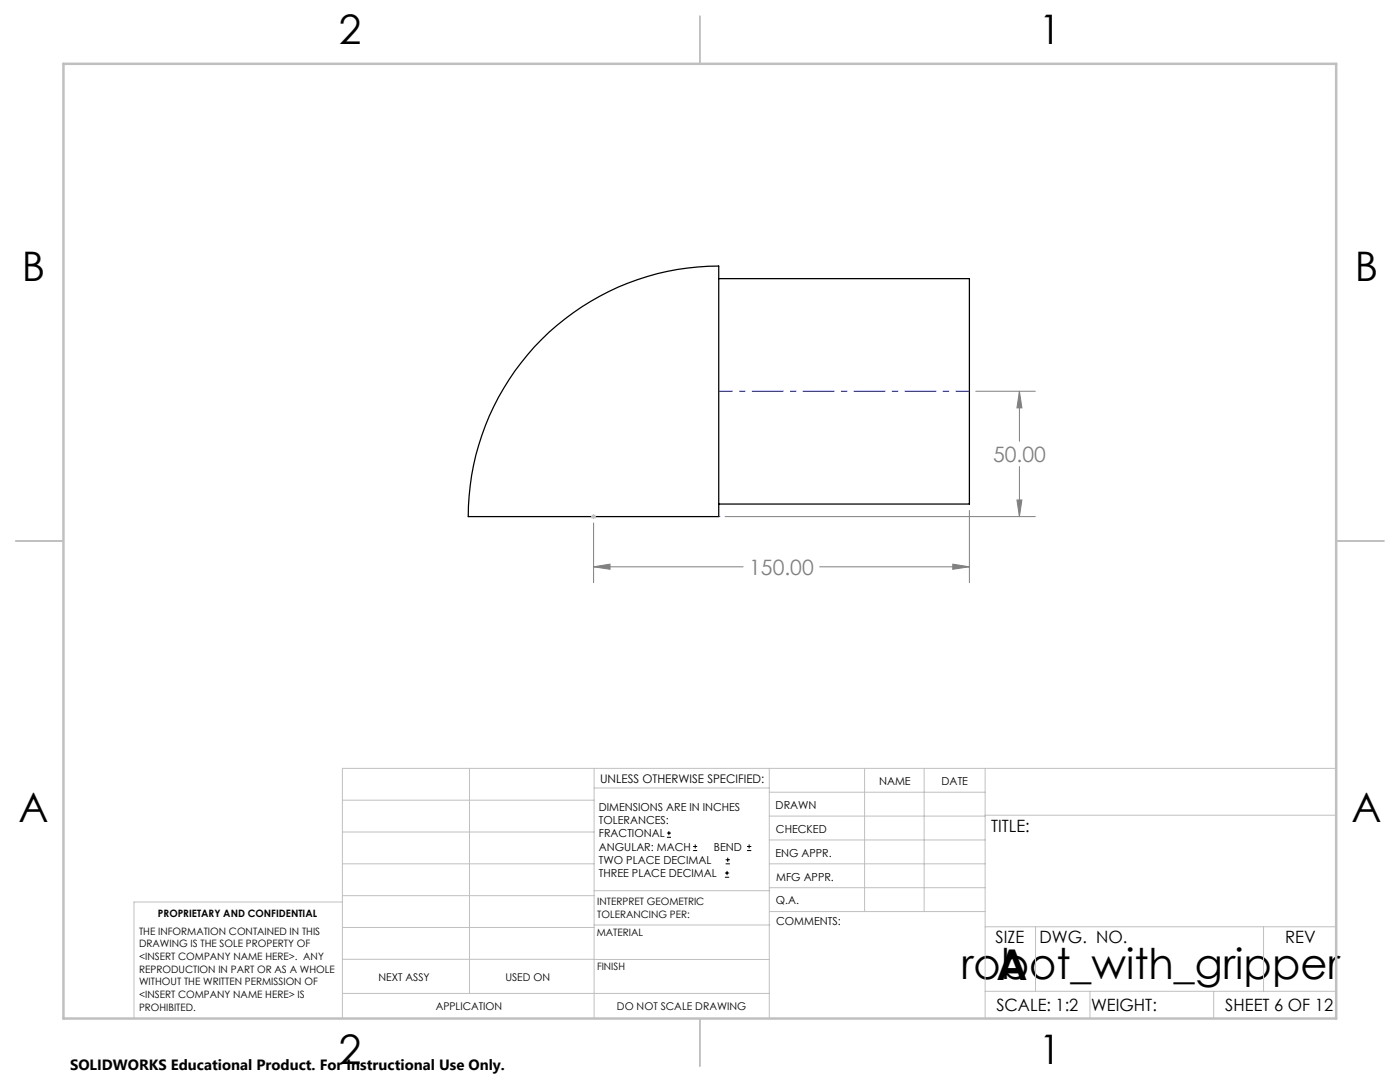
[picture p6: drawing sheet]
<svg xmlns="http://www.w3.org/2000/svg" width="279mm" height="216mm" viewBox="0 0 279 216" stroke-linecap="round" stroke-linejoin="round" font-family="sans-serif">
<path d="M143.4 55.6h50.1v45h-50.1M108.1 67.7a49.8 49.8 0 0 1 35.3-14.6v50h-49.9a49.8 49.8 0 0 1 14.6-35.4z" fill="none" stroke="#000" stroke-width=".25"/>
<g fill="none" stroke="#000" stroke-width=".2">
<path d="M133.1 167.1h.8M133.1 166.2h.8M133.5 165.8v.9M138.3 169.7h.8M138.3 168.9h.8M138.7 168.5v.8M144.7 175h.8M144.7 174.2h.8M144.8 172.4h.9M144.8 171.6h.9M145.1 173.8v.8M145.2 171.1v.9"/>
<path d="M149.1 169.7h.8M149.1 168.9h.8M149.5 168.5v.8"/>
</g>
<path d="M194.7 78.1h11.9M203.4 78.1l.5 3.3h-.9zM203.4 78.1v10M203 99.8h.9l-.5 3.3zM203.4 93.1v10M118.5 113.1l3.2-.5v1zM118.5 104.4v11.9M118.5 113.1h29.8M144.7 103.1h61.9M163.6 113.1h29.9M190.1 112.6l3.4 .5-3.4 .5zM193.5 101.8v14.5" fill="none" stroke="#808080" stroke-width=".2"/>
<g fill="none" stroke="#c0c0c0" stroke-width=".2">
<path d="M117.9 103.1h1.1M118.1 102.7l.7 .7M118.5 102.6v1M118.8 102.7l-.7 .7M68.3 159.7h50.3M93.7 153.3v44.9M118.6 153.3v49.9M118.6 157.2h34.9M153.5 153.3v49.9M153.5 158.1h43.1M172.5 153.3v28.6M184.4 153.3v28.6"/>
<path d="M196.6 153.3v49.9M266.7 153.3h-198.4v49.9M68.3 178.7h50.3M68.3 172.4h50.3M68.3 166h50.3M68.3 180h-41.6v23.2M118.6 177.7h35M153.5 167.6h43.1M153.5 162.8h43.1M153.5 172.4h43.1M153.5 177.1h43.1M196.6 162.7h70.1"/>
<path d="M68.3 198.2h85.2M68.3 191.4l85.2 .1M68.3 185.1h50.3M118.6 184.6h35M153.6 181.9h43M196.6 197.8h70.1M196.6 184.9h70.1M206.7 184.9v12.9M217.5 197.8v5.4M242.2 197.8v5.4M252.2 184.9v12.9"/>
</g>
<path d="M143.5 103.1h.1" fill="none" stroke="#00f" stroke-width=".2" stroke-dasharray="6.3 1.3 1.3 1.3"/>
<path d="M193.5 78.1h-50" fill="none" stroke="#00f" stroke-width=".2" stroke-dasharray="6.3 1.3 1.3 1.3" stroke-dashoffset="3.6" stroke-linecap="butt"/>
<path d="M139.7 3.2v9.5M3.1 107.9h9.6M266.7 107.9h9.5M139.7 203.2v9.6" fill="none" stroke="#c0c0c0" stroke-width=".25"/>
<path d="M12.7 12.7h254v190.5h-254z" fill="none" stroke="#c0c0c0" stroke-width=".5"/>
<g fill="#808080">
<path d="M203.4 78.1l.5 3.3h-.9zM203 99.8h.9l-.5 3.3z"/>
<path d="M118.5 113.1l3.2-.5v1zM190.1 112.6l3.4 .5-3.4 .5z"/>
</g>
<g font-size="8.5">
<text x="191.8" y="195.4">robot_with_gripper</text>
<text x="198.9" y="195.5">A</text>
</g>
<g font-size="8.1">
<text x="67.6" y="8.9">2</text>
<text x="207.3" y="8.9">1</text>
<text x="4.4" y="56.2">B</text>
<text x="270.4" y="56.2">B</text>
<text x="3.7" y="164.1">A</text>
<text x="269.7" y="164.1">A</text>
<text x="67.6" y="212.4">2</text>
<text x="207.3" y="212.4">1</text>
</g>
<g font-size="4.2" fill="#808080">
<text x="198.2" y="92.2">50.00</text>
<text x="149.5" y="114.7">150.00</text>
</g>
<g font-size="3.4">
<text x="197.8" y="166">TITLE:</text>
<text x="198.7" y="188.1">SIZE</text>
<text x="207.5" y="188.1">DWG. NO.</text>
<text x="256.5" y="188.2">REV</text>
<text x="198.8" y="201.7">SCALE: 1:2</text>
<text x="217.7" y="201.8">WEIGHT:</text>
<text x="244.5" y="201.7">SHEET 6 OF 12</text>
</g>
<text font-size="3" x="14" y="213.5">SOLIDWORKS Educational Product. For Instructional Use Only.</text>
<text font-size="2.4" x="119.8" y="156.2">UNLESS OTHERWISE SPECIFIED:</text>
<g font-size="2.2">
<text x="119.5" y="161.8">DIMENSIONS ARE IN INCHES</text>
<text x="154.8" y="161.4">DRAWN</text>
<text x="175.4" y="156.6">NAME</text>
<text x="187.9" y="156.7">DATE</text>
<text x="119.5" y="164.4">TOLERANCES:</text>
<text x="119.5" y="167.1">FRACTIONAL</text>
<text x="154.9" y="166.3">CHECKED</text>
<text x="119.5" y="169.7">ANGULAR: MACH</text>
<text x="119.5" y="172.4">TWO PLACE DECIMAL</text>
<text x="142.5" y="169.7">BEND</text>
<text x="154.8" y="170.9">ENG APPR.</text>
<text x="119.5" y="175">THREE PLACE DECIMAL</text>
<text x="154.9" y="175.7">MFG APPR.</text>
<text x="154.9" y="180.4">Q.A.</text>
<text x="154.9" y="184.6">COMMENTS:</text>
</g>
<g font-size="2.1">
<text x="75.5" y="195.7">NEXT ASSY</text>
<text x="100.9" y="195.7">USED ON</text>
<text x="86.9" y="201.5">APPLICATION</text>
<text x="123.1" y="201.6">DO NOT SCALE DRAWING</text>
</g>
<g font-size="2">
<text x="31.5" y="182.9">PROPRIETARY AND CONFIDENTIAL</text>
<text x="119.2" y="180.6">INTERPRET GEOMETRIC</text>
<text x="119.2" y="183.1">TOLERANCING PER:</text>
<text x="27.8" y="186.5">THE INFORMATION CONTAINED IN THIS</text>
<text x="27.8" y="189">DRAWING IS THE SOLE PROPERTY OF</text>
<text x="27.8" y="191.6">&lt;INSERT COMPANY NAME HERE&gt;. ANY</text>
<text x="119.1" y="186.7">MATERIAL</text>
<text x="27.8" y="194.1">REPRODUCTION IN PART OR AS A WHOLE</text>
<text x="27.8" y="196.6">WITHOUT THE WRITTEN PERMISSION OF</text>
<text x="119.1" y="193.5">FINISH</text>
<text x="27.8" y="199.1">&lt;INSERT COMPANY NAME HERE&gt; IS</text>
<text x="27.8" y="201.7">PROHIBITED.</text>
</g>
</svg>
